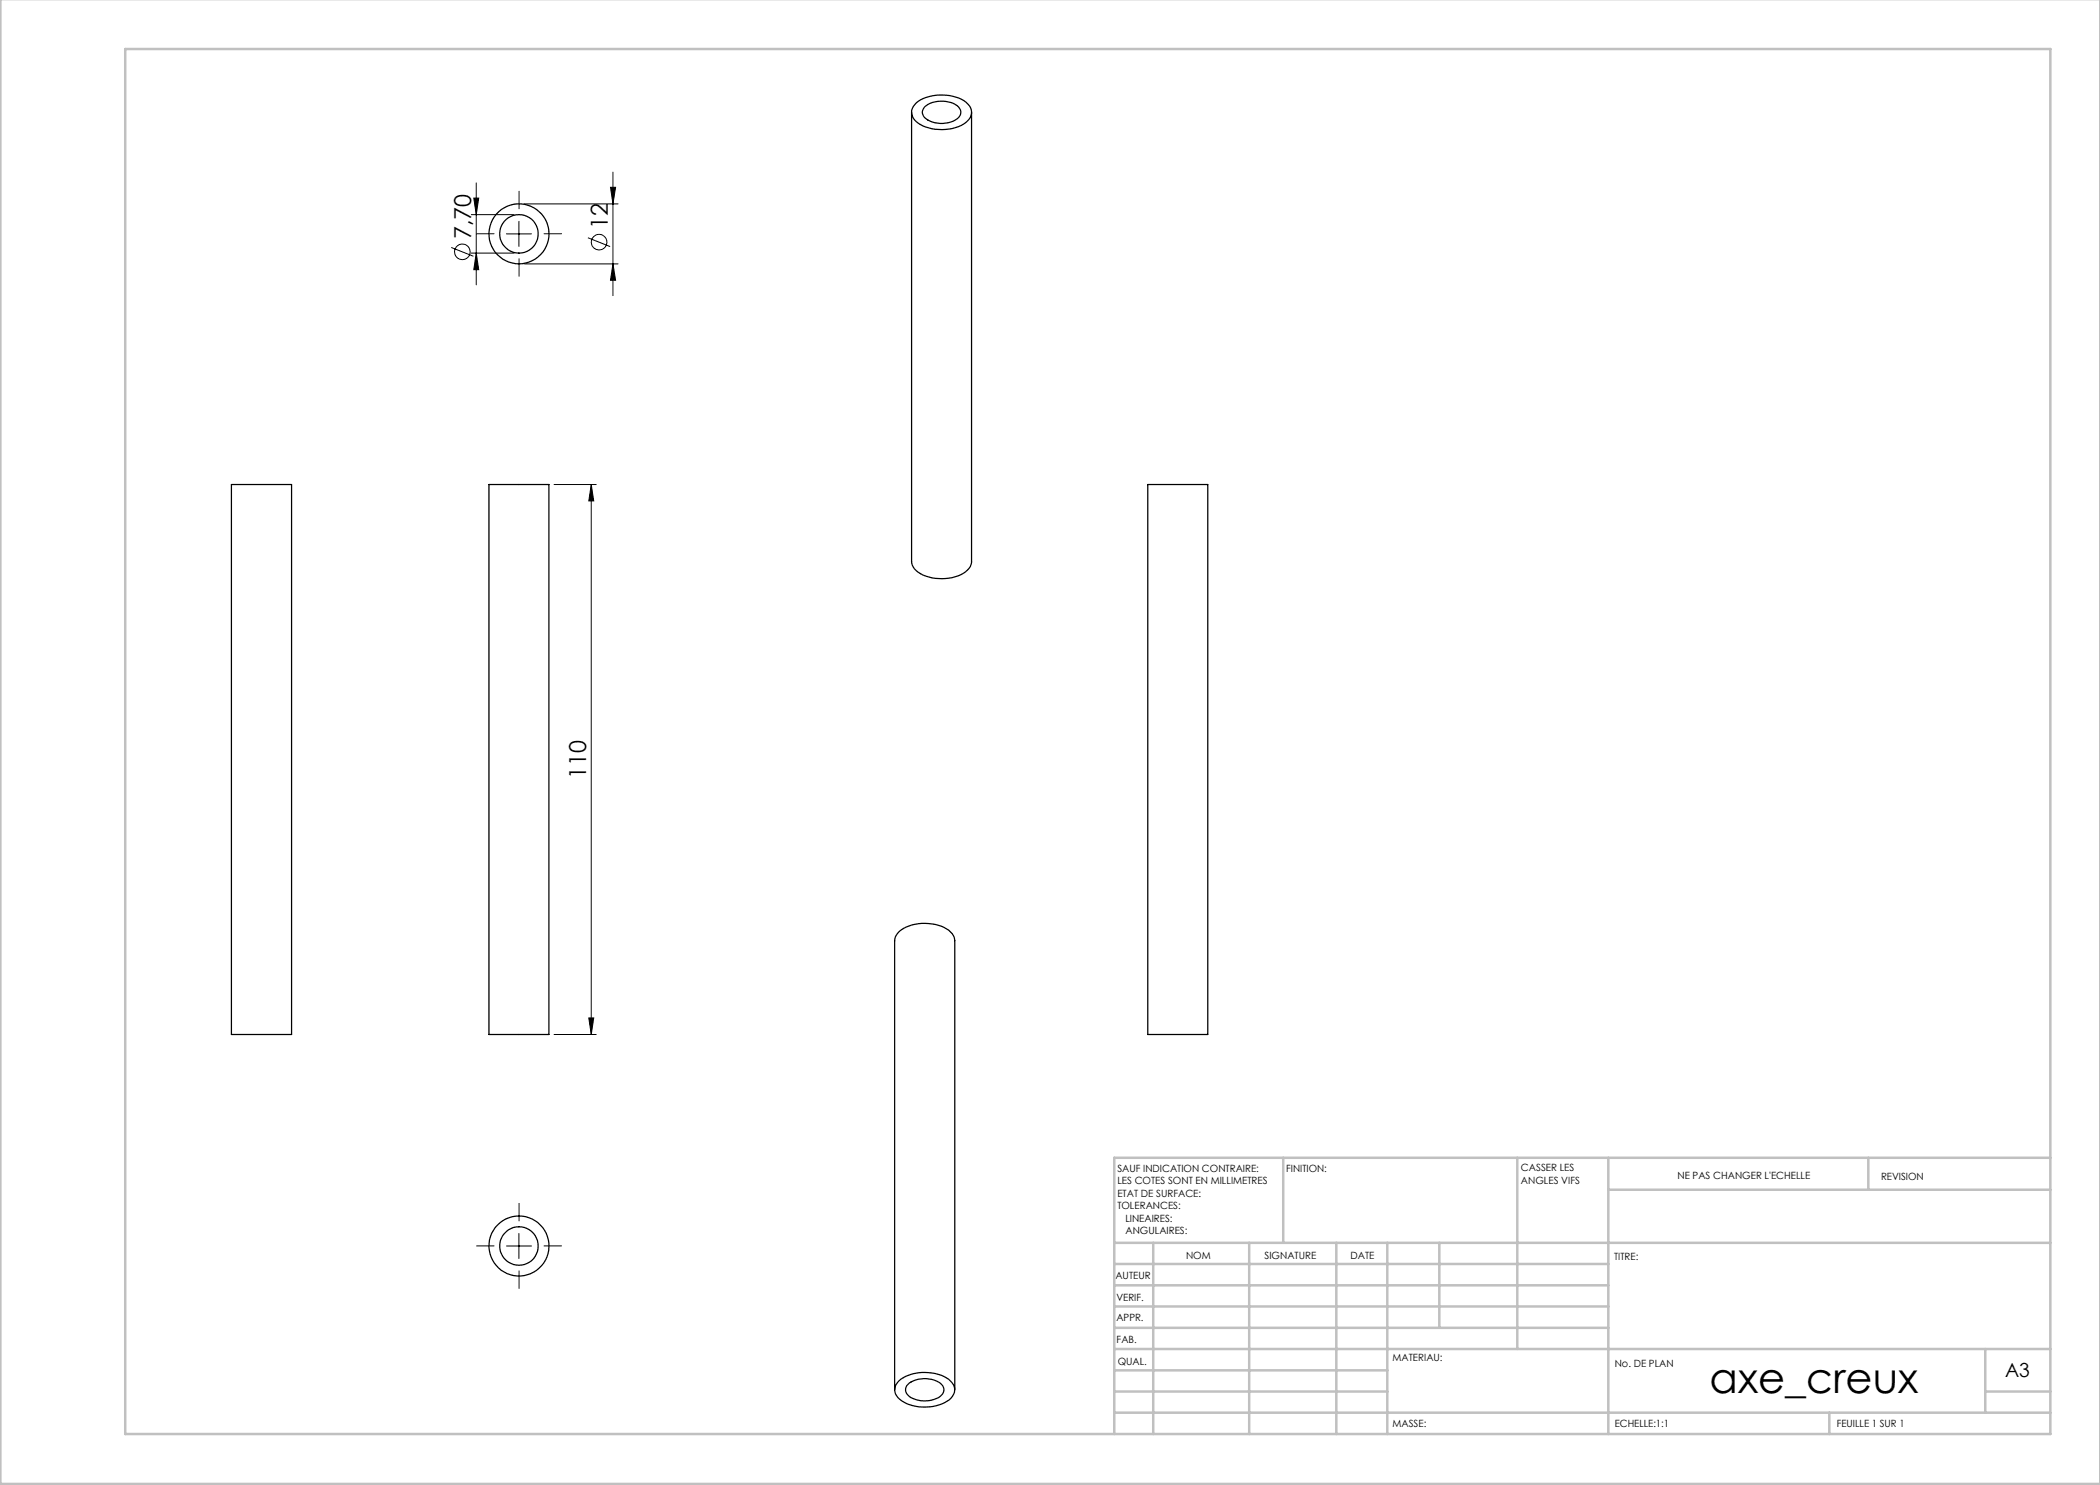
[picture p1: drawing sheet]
<svg xmlns="http://www.w3.org/2000/svg" width="420mm" height="297mm" viewBox="0 0 420 297" stroke-linecap="round" stroke-linejoin="round" font-family="sans-serif">
<g fill="none" stroke="#000" stroke-width=".2">
<path d="M94.8 39.6h.9l-.4 3.3zM95.3 36.6v20.4M122.1 37.5h1l-.5 3.3zM122.6 34.4v24.7M90.2 49.5l4.5 1.8M94.3 50.6h8.5M94.3 42.9h8.5M95.3 50.6l.4 3.3h-.9zM101.3 46.8h5M103.8 44.3v5M104.8 52.8h18.8M104.8 40.8h18.8"/>
<path d="M117.6 47.6l4.4 1.7M122.6 52.8l.5 3.3h-1zM110.8 96.9h8.4M118.3 96.9v110M118.3 96.9l.4 3.3h-.9zM110.8 206.9h8.4M117.8 203.6h.9l-.4 3.3zM101.3 249.2h5M103.8 246.7v5"/>
<circle cx="92.5" cy="50.4" r="1.56"/>
<circle cx="119.8" cy="48.4" r="1.56"/>
</g>
<path d="M98.8 46.8h-3.5M103.8 41.8v-3.5M103.8 51.8v3.5M108.8 46.8h3.5M98.8 249.2h-3.5M103.8 244.2v-3.5M103.8 254.2v3.5M108.8 249.2h3.5" fill="none" stroke="#000" stroke-width=".2" stroke-dasharray="30.5 1.3 1.3 1.3"/>
<g fill="none" stroke="#c0c0c0" stroke-width=".5">
<path d="M.1 -.1v296.9h419.9M25 9.8h385.1v277h-385.1zM256.6 231.6v17M303.5 231.6v38.2M321.7 231.6v55.2M321.7 237.9h88.4M373.7 231.6v6.3M410.1 231.6h-187.3v55.2M222.8 248.6h187.3M222.8 257.1h98.9M222.8 252.8h98.9M230.6 248.6v38.2"/>
<path d="M249.8 248.6v38.2M267.3 248.6v38.2M277.5 248.6v38.2M287.9 248.6v17M222.8 265.6h98.9M222.8 261.3h98.9M222.8 278.3h54.7M222.8 274.1h54.7M222.8 269.8h187.3M397.1 278.3h13M397.1 269.8v12.7M222.8 282.5h187.3"/>
<path d="M365.9 282.5v4.3"/>
</g>
<path d="M117.8 203.6h.9l-.4 3.3zM118.3 96.9l.4 3.3h-.9zM122.6 52.8l.5 3.3h-1zM122.1 37.5h1l-.5 3.3zM95.3 50.6l.4 3.3h-.9zM94.8 39.6h.9l-.4 3.3z" fill="#000"/>
<g fill="none" stroke="#000" stroke-width=".25">
<path d="M182.3 22.5v89.8a3.9 3.9 0 0 0 3.4 3.1 8.7 8.7 0 0 0 7.8-1.4 2.25 2.25 0 0 0 .8-1.7v-89.8M183.3 20.5a9 9 0 0 1 9.9 0 2.39 2.39 0 0 1-.1 4 8.9 8.9 0 0 1-9.9-.2 2.35 2.35 0 0 1 .1-3.8zM184.9 21.4a5.6 5.6 0 0 1 6.8 0 1.59 1.59 0 0 1-.7 2.6 5.4 5.4 0 0 1-6.3-.8 1.43 1.43 0 0 1 .2-1.8zM46.3 96.9h12v110h-12zM97.8 96.9h12v110h-12zM229.6 96.9h11.9v110h-11.9zM178.9 278v-89.9a3.5 3.5 0 0 1 2.9-2.9 8.7 8.7 0 0 1 8.3 1.2 2.44 2.44 0 0 1 .9 1.7v89.9M179.8 276.1a8.9 8.9 0 0 1 10-.2 2.47 2.47 0 0 1-.4 4.3 8.9 8.9 0 0 1-9.4-.3 2.29 2.29 0 0 1-.2-3.8zM181.6 276.9a5.4 5.4 0 0 1 6.7 0 1.7 1.7 0 0 1-1 2.8 5.5 5.5 0 0 1-5.7-.7l-.5-.9a1.47 1.47 0 0 1 .5-1.2z"/>
<circle cx="103.8" cy="46.8" r="3.9"/>
<circle cx="103.8" cy="46.8" r="6"/>
<circle cx="103.8" cy="249.2" r="3.8"/>
<circle cx="103.8" cy="249.2" r="6"/>
</g>
<text font-size="8.5" x="341.9" y="278.5">axe_creux</text>
<g font-size="4.7">
<text x="94.2" y="47.8" transform="rotate(-90 94.2 47.8)">7,70</text>
<text x="121.5" y="45.8" transform="rotate(-90 121.5 45.8)">12</text>
<text x="117.3" y="155.8" transform="rotate(-90 117.3 155.8)">110</text>
</g>
<text font-size="3.9" x="401" y="275.4">A3</text>
<g font-size="2">
<text x="223.5" y="234.4">SAUF INDICATION CONTRAIRE:</text>
<text x="223.5" y="236.9">LES COTES SONT EN MILLIMETRES</text>
<text x="223.5" y="239.4">ETAT DE SURFACE:</text>
<text x="257.2" y="234.4">FINITION:</text>
<text x="304.2" y="234.3">CASSER LES</text>
<text x="304.2" y="236.8">ANGLES VIFS</text>
<text x="335.5" y="235.8">NE PAS CHANGER L'ECHELLE</text>
<text x="376.2" y="236">REVISION</text>
<text x="223.5" y="241.9">TOLERANCES:</text>
<text x="225.1" y="244.4">LINEAIRES:</text>
<text x="225.1" y="246.9">ANGULAIRES:</text>
<text x="237.2" y="251.8">NOM</text>
<text x="252.9" y="251.7">SIGNATURE</text>
<text x="270.1" y="251.7">DATE</text>
<text x="223.1" y="255.9">AUTEUR</text>
<text x="322.8" y="252">TITRE:</text>
<text x="223.3" y="260.1">VERIF.</text>
<text x="223.3" y="264.2">APPR.</text>
<text x="223.3" y="268.6">FAB.</text>
<text x="223.5" y="272.9">QUAL.</text>
<text x="278.5" y="272.3">MATERIAU:</text>
<text x="323" y="273.4">No. DE PLAN</text>
<text x="278.5" y="285.3">MASSE:</text>
<text x="323" y="285.4">ECHELLE:1:1</text>
<text x="367.4" y="285.4">FEUILLE 1 SUR 1</text>
</g>
</svg>
